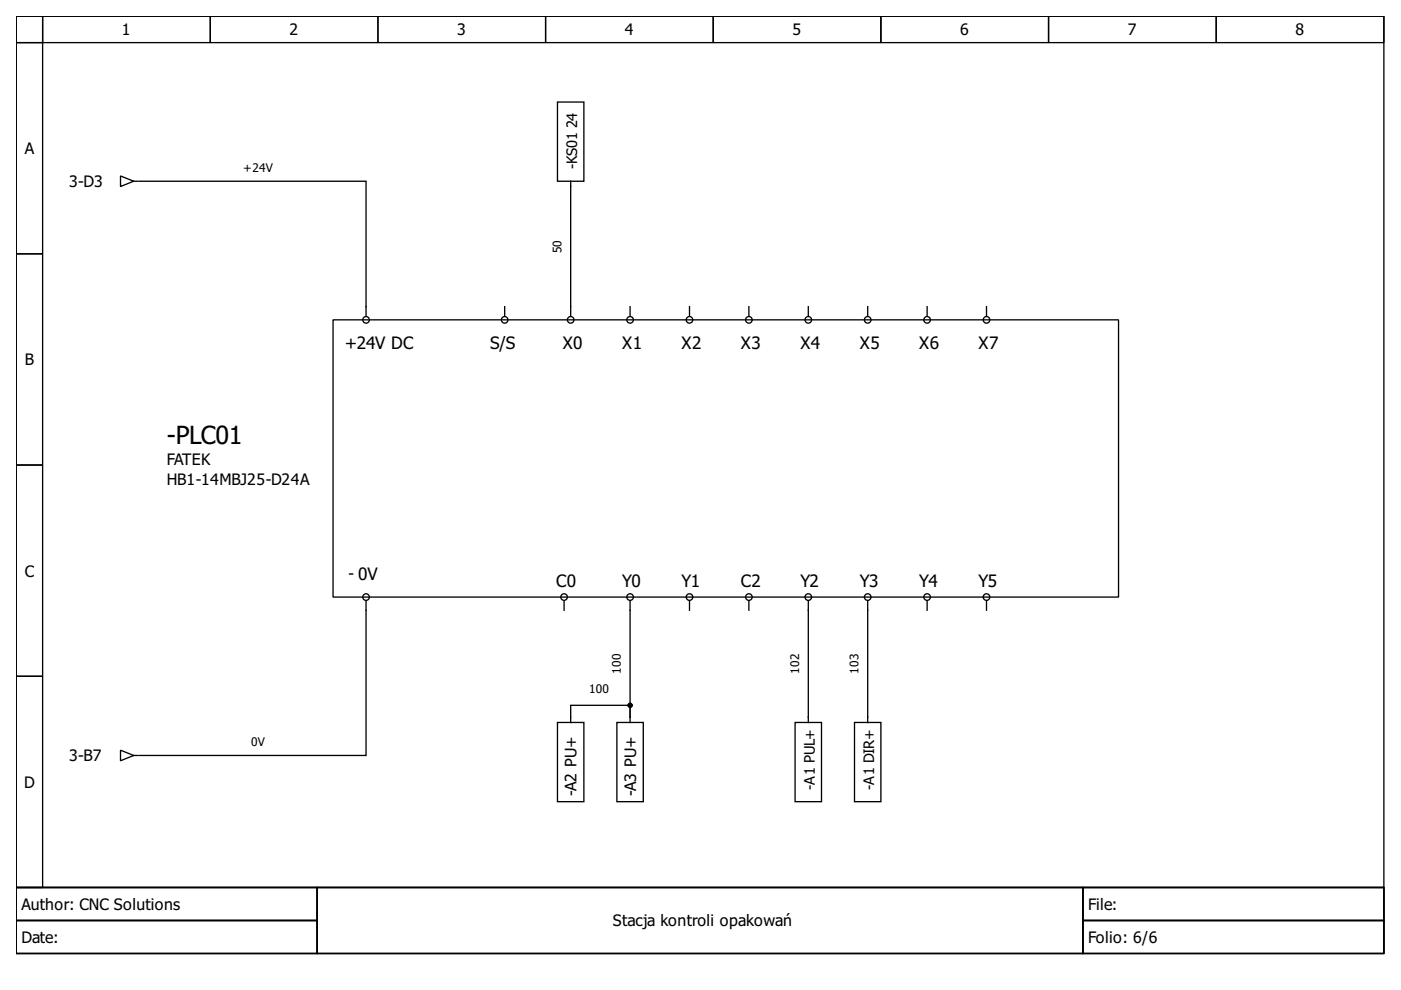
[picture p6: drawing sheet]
<svg xmlns="http://www.w3.org/2000/svg" width="297mm" height="210mm" viewBox="0 0 297 210" stroke-linecap="round" stroke-linejoin="round" font-family="sans-serif">
<g fill="none" stroke="#000" stroke-width=".28">
<path d="M3.4 3.4h290v184.8h-290zM3.4 3.4h5.6v5.6h-5.6zM3.4 9h5.6v44.8h-5.6zM9 3.4h35.6v5.6h-35.6zM44.6 3.4h35.5v5.6h-35.5zM80.1 3.4h35.6v5.6h-35.6zM115.7 3.4h35.5v5.6h-35.5zM151.2 3.4h35.6v5.6h-35.6zM186.8 3.4h35.5v5.6h-35.5zM222.3 3.4h35.6v5.6h-35.6zM257.9 3.4h35.5v5.6h-35.5zM25.6 37.3l2.7 1.1-2.7 1.1z"/>
<path d="M28.3 38.4h.9M29.5 38.4h48.1v28.6M118.2 21.6h5.6v16.8h-5.6zM121 38.4v28.6M3.4 53.8h5.6v44.8h-5.6zM70.6 67.8h166.5v58.8h-166.5zM107 65v2M133.6 65v2M146.2 65v2M158.8 65v2M171.4 65v2M184 65v2"/>
<path d="M196.6 65v2M209.2 65v2M3.4 98.6h5.6v44.8h-5.6zM77.6 127.4v32.8h-48.1M119.6 127.4v2M133.6 127.4v24.7M146.2 127.4v2M158.8 127.4v2M171.4 127.4v25.8M184 127.4v25.8M196.6 127.4v2M209.2 127.4v2"/>
<path d="M3.4 143.4h5.6v44.8h-5.6zM25.6 159.1l2.7 1.1-2.7 1.1zM118.2 153.2h5.6v16.8h-5.6zM130.8 153.2h5.6v16.8h-5.6zM133.6 152.1v-2.6h-12.6v3.7M133.6 152.1v1.1M168.6 153.2h5.6v16.8h-5.6zM181.2 153.2h5.6v16.8h-5.6zM28.3 160.2h.9M3.4 188.2h290v14h-290zM3.4 188.2h63.9v7h-63.9zM3.4 195.2h63.9v7h-63.9z"/>
<path d="M67.3 188.2h162.3v14h-162.3zM229.6 188.2h63.8v7h-63.8zM229.6 195.2h63.8v7h-63.8z"/>
<circle cx="77.6" cy="67.8" r=".7"/>
<circle cx="107" cy="67.8" r=".7"/>
<circle cx="121" cy="67.8" r=".7"/>
<circle cx="133.6" cy="67.8" r=".7"/>
<circle cx="146.2" cy="67.8" r=".7"/>
<circle cx="158.8" cy="67.8" r=".7"/>
<circle cx="171.4" cy="67.8" r=".7"/>
<circle cx="184" cy="67.8" r=".7"/>
<circle cx="196.6" cy="67.8" r=".7"/>
<circle cx="209.2" cy="67.8" r=".7"/>
<circle cx="77.6" cy="126.6" r=".7"/>
<circle cx="119.6" cy="126.6" r=".7"/>
<circle cx="133.6" cy="126.6" r=".7"/>
<circle cx="146.2" cy="126.6" r=".7"/>
<circle cx="158.8" cy="126.6" r=".7"/>
<circle cx="171.4" cy="126.6" r=".7"/>
<circle cx="184" cy="126.6" r=".7"/>
<circle cx="196.6" cy="126.6" r=".7"/>
<circle cx="209.2" cy="126.6" r=".7"/>
</g>
<circle cx="133.6" cy="149.5" r=".42" fill="#000" stroke="#000" stroke-width=".28"/>
<text font-size="5.3" x="35.3" y="94.1">-PLC01</text>
<g font-size="3.6">
<text x="73.1" y="74">+24V DC</text>
<text x="103.9" y="74">S/S</text>
<text x="119.3" y="74">X0</text>
<text x="131.9" y="74">X1</text>
<text x="144.5" y="74">X2</text>
<text x="157.1" y="74">X3</text>
<text x="169.7" y="74">X4</text>
<text x="182.3" y="74">X5</text>
<text x="194.9" y="74">X6</text>
<text x="207.5" y="74">X7</text>
<text x="75.9" y="123">0V</text>
<text x="117.9" y="124.4">C0</text>
<text x="131.9" y="124.4">Y0</text>
<text x="144.5" y="124.4">Y1</text>
<text x="157.1" y="124.4">C2</text>
<text x="169.7" y="124.4">Y2</text>
<text x="182.3" y="124.4">Y3</text>
<text x="194.9" y="124.4">Y4</text>
<text x="207.5" y="124.4">Y5</text>
</g>
<g font-size="3.4">
<text x="25.8" y="7.5">1</text>
<text x="61.4" y="7.5">2</text>
<text x="96.9" y="7.5">3</text>
<text x="132.5" y="7.5">4</text>
<text x="168" y="7.5">5</text>
<text x="203.6" y="7.5">6</text>
<text x="239.1" y="7.5">7</text>
<text x="274.7" y="7.5">8</text>
<text x="5.3" y="32.7">A</text>
<text x="14.6" y="39.7">3-D3</text>
<text x="5.3" y="77.5">B</text>
<text x="35.3" y="98.6">FATEK</text>
<text x="35.3" y="102.8">HB1-14MBJ25-D24A</text>
<text x="5.3" y="122.3">C</text>
<text x="75.1" y="120.7" transform="rotate(-180 75.1 120.7)">-</text>
<text x="14.6" y="161.4">3-B7</text>
<text x="5.1" y="167">D</text>
<text x="122.3" y="168.9" transform="rotate(-90 122.3 168.9)">-A2 PU+</text>
<text x="134.8" y="168.9" transform="rotate(-90 134.8 168.9)">-A3 PU+</text>
<text x="4.6" y="192.9">Author: CNC Solutions</text>
<text x="130" y="196.4">Stacja kontroli opakowań</text>
<text x="230.7" y="192.9">File:</text>
<text x="4.6" y="199.9">Date:</text>
<text x="230.7" y="199.9">Folio: 6/6</text>
</g>
<g font-size="3.1">
<text x="122.4" y="27.2" transform="rotate(-90 122.4 27.2)">24</text>
<text x="122.4" y="35.9" transform="rotate(-90 122.4 35.9)">-KS01</text>
<text x="172.8" y="167.5" transform="rotate(-90 172.8 167.5)">-A1 PUL+</text>
<text x="185.4" y="167.5" transform="rotate(-90 185.4 167.5)">-A1 DIR+</text>
</g>
<g font-size="2.5">
<text x="51.6" y="36.5">+24V</text>
<text x="119" y="53.7" transform="rotate(-90 119 53.7)">50</text>
<text x="131.6" y="142.8" transform="rotate(-90 131.6 142.8)">100</text>
<text x="169.4" y="142.8" transform="rotate(-90 169.4 142.8)">102</text>
<text x="182" y="142.8" transform="rotate(-90 182 142.8)">103</text>
<text x="124.9" y="147">100</text>
<text x="53.3" y="158.2">0V</text>
</g>
</svg>
